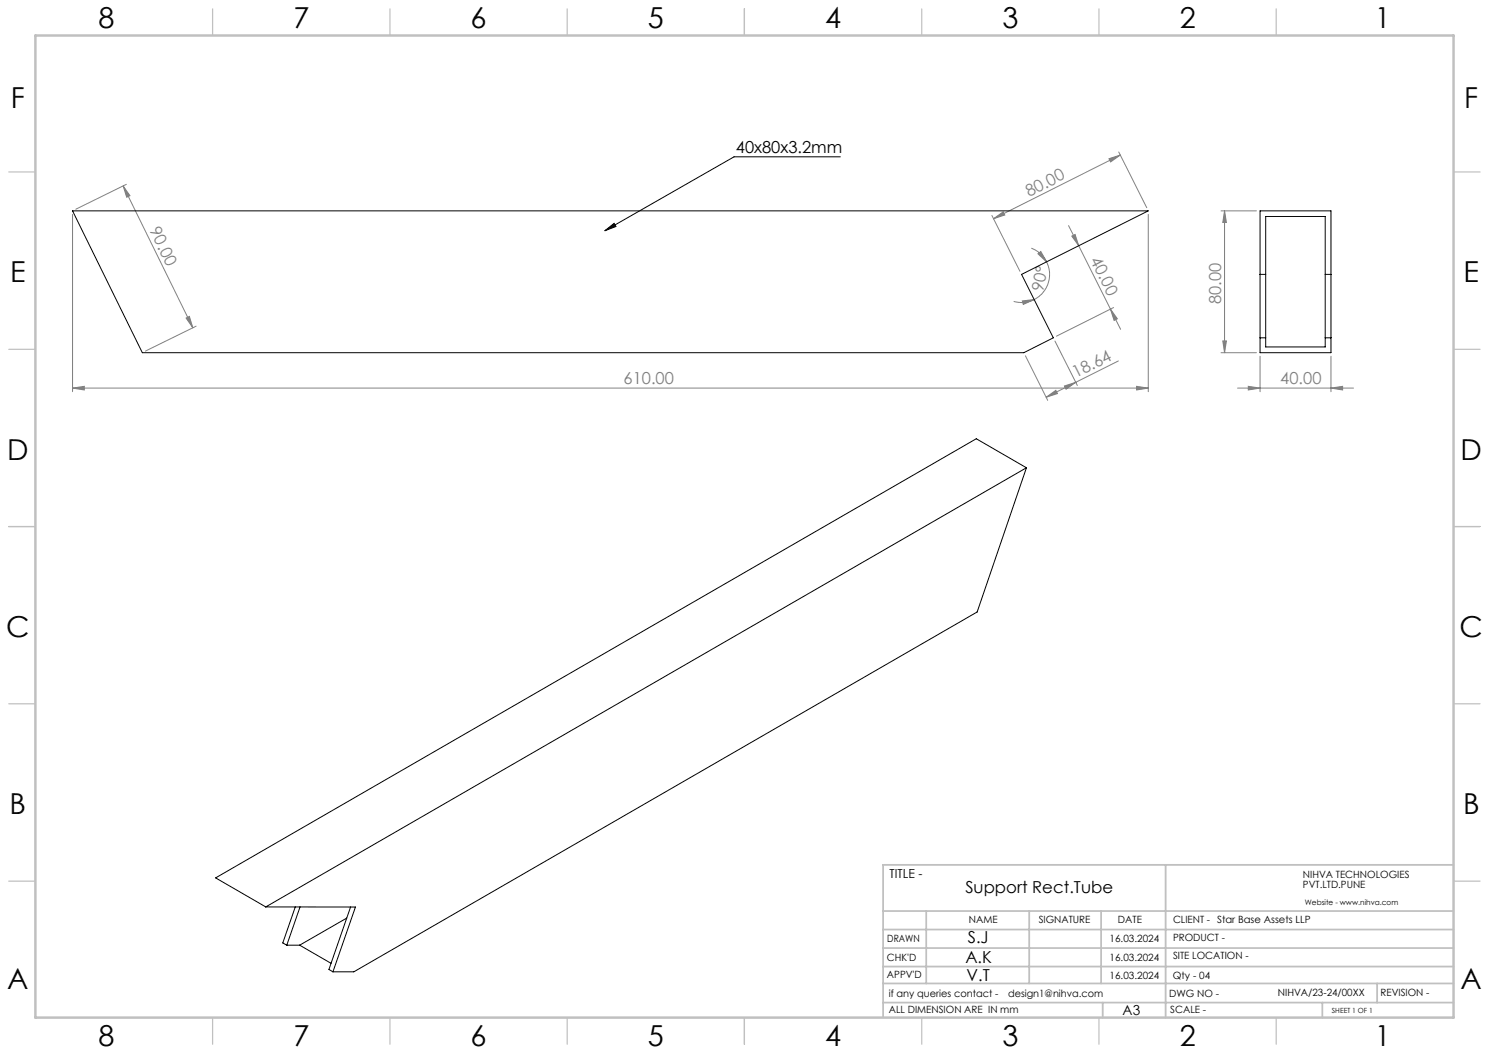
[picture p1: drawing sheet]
<svg xmlns="http://www.w3.org/2000/svg" width="420mm" height="297mm" viewBox="0 0 420 297" stroke-linecap="round" stroke-linejoin="round" font-family="sans-serif">
<path d="M237 44.2h-30l-36.4 20.9M170.6 65.1l2.6-2.1 .5 .9z" fill="none" stroke="#000" stroke-width=".28"/>
<g fill="none" stroke="#808080" stroke-width=".28">
<path d="M34.7 52.5l19.7 40M34.7 52.5l2 2.7-1 .4zM35.6 52l-14.2 7M312.8 44.8l3.2-1.1-2.7 2zM315.6 42.9l7.9 15.7M316 43.7l-35.8 18M344.4 59.5h10M345.4 59.5l.5 3.3h-1zM345.4 59.5v40M20.5 60.5v50M279.8 60.8l7.9 15.7M280.2 61.7l2.8-1.9 .4 .8z"/>
<path d="M290.9 70l2.5 1.5 1.2 1.3 .6 1.1M292.8 71.6l.8-.7 1.6 3zM295.2 73.9a7.9 7.9 0 0 1-3.5 10.6M301.4 63.6l2.9 5.7M302.3 66.6l.9-.5 1.1 3.2zM304.3 69.3l8.9 17.9M323.9 60.5v50M52.5 89.7l.9-.5 1 3.3zM55.3 92l-14.3 7M288.4 84.9l3.3-.4-3.1 1.4zM291.7 84.5l-2.8 .8-3-.3M297.6 96.2l6.3 12.5"/>
<path d="M313.2 87.2l2.9 5.7M313.2 87.2l2 2.7-.9 .5zM314.1 86.7l-16.1 8.1M344.4 99.5h10M344.9 96.2h1l-.5 3.3zM20.5 109.5l3.3-.5v1zM20.5 109.5h303.4M289.2 100.4l6.3 12.5M295.1 112l2.7-1.9 .5 .9zM300.2 108.9l3.2-1.1-2.7 2zM315.5 101.8l-20.4 10.2M320.6 109l3.3 .5-3.3 .5z"/>
<path d="M349.1 109.5h32.7M352.1 109l3.3 .5-3.3 .5zM355.4 100.5v10M375.4 109.5l3.3-.5v1zM375.4 100.5v10"/>
</g>
<g fill="none" stroke="#c0c0c0" stroke-width=".35">
<path d="M60 2.5v7.5M110 2.5v7.5M160 2.5v7.5M210 2.5v7.5M260 2.5v7.5M310 2.5v7.5M360 2.5v7.5M2.5 48.5h7.5M410 48.5h7.5M2.5 98.5h7.5M410 98.5h7.5M2.5 148.5h7.5"/>
<path d="M410 148.5h7.5M2.5 198.5h7.5M410 198.5h7.5M2.5 248.5h7.5M410 248.5h7.5M60 287v7.5M110 287v7.5M160 287v7.5M210 287v7.5M260 287v7.5M310 287v7.5M360 287v7.5"/>
</g>
<g fill="none" stroke="#c0c0c0" stroke-width=".5">
<path d="M249.1 257h160.9M261.3 257v20.4M290.3 257v20.4M310.6 257v20.4M328.8 243.9v43.1M410 243.9h-160.9v43.1M249.1 272.6h160.9M249.1 267.4h160.9M249.1 262.2h160.9M249.1 277.4h160.9M388.4 277.4v5.4M249.1 282.8h160.9"/>
<path d="M311 282.8v4.2M373 282.8v4.2"/>
</g>
<path d="M10 10h400v277h-400z" fill="none" stroke="#c0c0c0" stroke-width=".7"/>
<path d="M170.6 65.1l2.6-2.1 .5 .9z" fill="#000"/>
<g fill="#808080">
<path d="M313.2 87.2l2 2.7-.9 .5zM302.3 66.6l.9-.5 1.1 3.2z"/>
<path d="M320.6 109l3.3 .5-3.3 .5zM20.5 109.5l3.3-.5v1z"/>
<path d="M375.4 109.5l3.3-.5v1zM352.1 109l3.3 .5-3.3 .5z"/>
<path d="M280.2 61.7l2.8-1.9 .4 .8zM312.8 44.8l3.2-1.1-2.7 2z"/>
<path d="M295.1 112l2.7-1.9 .5 .9zM300.2 108.9l3.2-1.1-2.7 2z"/>
<path d="M288.4 84.9l3.3-.4-3.1 1.4zM292.8 71.6l.8-.7 1.6 3z"/>
<path d="M345.4 59.5l.5 3.3h-1zM344.9 96.2h1l-.5 3.3z"/>
<path d="M34.7 52.5l2 2.7-1 .4zM52.5 89.7l.9-.5 1 3.3z"/>
</g>
<g fill="none" stroke="#000" stroke-width=".28">
<path d="M20.5 59.5h303.4l-35.8 17.9 9 17.9-8.3 4.2h-248.7zM355.4 59.5h20v40h-20zM355.4 77.4h1.6M357 61.1h16.8v36.8h-16.8zM373.8 77.4h1.6M355.4 95.3h1.6M373.8 95.3h1.6M289.5 131.9l-13.9 40.7-175.8 101.5h-5.9M289.5 131.9l-214.5 123.9M289.5 131.9l-14.1-8.1-214.6 123.8 14.2 8.2M75 255.8h25.3l-6.4 18.3M83.3 255.8l-3.5 10.2 1.1 .6"/>
<path d="M84.6 255.8l-3.7 10.8M97.8 258.9l-13.3 7.7M98.9 255.8l-6.1 17.6 1.1 .7M80.9 266.6h3.6M84.5 266.6l8.9 5.1"/>
</g>
<g font-size="8.1">
<text x="27.8" y="8">8</text>
<text x="82.8" y="8">7</text>
<text x="132.8" y="8">6</text>
<text x="182.8" y="8">5</text>
<text x="232.8" y="8">4</text>
<text x="282.8" y="8">3</text>
<text x="332.8" y="8">2</text>
<text x="387.8" y="8">1</text>
<text x="3" y="30.4">F</text>
<text x="413" y="30.4">F</text>
<text x="2.8" y="79.6">E</text>
<text x="412.8" y="79.6">E</text>
<text x="2" y="129.6">D</text>
<text x="412" y="129.6">D</text>
<text x="1.7" y="179.6">C</text>
<text x="411.7" y="179.6">C</text>
<text x="2.7" y="229.6">B</text>
<text x="412.7" y="229.6">B</text>
<text x="2" y="278.9">A</text>
<text x="412" y="278.9">A</text>
<text x="27.8" y="295">8</text>
<text x="82.8" y="295">7</text>
<text x="132.8" y="295">6</text>
<text x="182.8" y="295">5</text>
<text x="232.8" y="295">4</text>
<text x="282.8" y="295">3</text>
<text x="332.8" y="295">2</text>
<text x="387.8" y="295">1</text>
</g>
<g font-size="4.7">
<text x="207.6" y="43.2">40x80x3.2mm</text>
<text x="272.3" y="251.8">Support Rect.Tube</text>
<text x="273" y="266">S.J</text>
<text x="272.3" y="271.5">A.K</text>
<text x="272.6" y="276.8">V.T</text>
</g>
<g font-size="4.7" fill="#808080">
<text x="290.3" y="55.5" transform="rotate(-27 290.3 55.5)">80.00</text>
<text x="42" y="64.9" transform="rotate(64 42 64.9)">90.00</text>
<text x="307.4" y="73.3" transform="rotate(63 307.4 73.3)">40.00</text>
<text x="294.2" y="82.2" transform="rotate(-78 294.2 82.2)">90°</text>
<text x="344.4" y="85.9" transform="rotate(-90 344.4 85.9)">80.00</text>
<text x="303.5" y="106.7" transform="rotate(-27 303.5 106.7)">18.64</text>
<text x="175.9" y="108.4">610.00</text>
<text x="361.1" y="108.4">40.00</text>
</g>
<text font-size="3.9" x="316.7" y="286.4">A3</text>
<text font-size="3.5" x="250.9" y="247.7">TITLE -</text>
<g font-size="2.8">
<text x="367.5" y="247.7">NIHVA TECHNOLOGIES</text>
<text x="367.5" y="250.5">PVT.LTD.PUNE</text>
<text x="273.3" y="260.4">NAME</text>
<text x="293" y="260.4">SIGNATURE</text>
<text x="315.3" y="260.5">DATE</text>
<text x="330.9" y="260.5">CLIENT - Star Base Assets LLP</text>
<text x="250.3" y="265.7">DRAWN</text>
<text x="313" y="265.7">16.03.2024</text>
<text x="330.9" y="265.5">PRODUCT -</text>
<text x="250.2" y="271.1">CHK'D</text>
<text x="250.2" y="275.8">APPV'D</text>
<text x="313" y="271.1">16.03.2024</text>
<text x="330.9" y="270.6">SITE LOCATION -</text>
<text x="250.7" y="281.1">if any queries contact -</text>
<text x="284.3" y="281.1">design1@nihva.com</text>
<text x="313" y="276.1">16.03.2024</text>
<text x="329.8" y="281.3">DWG NO -</text>
<text x="330.8" y="276.1">Qty - 04</text>
<text x="360.4" y="281.1">NIHVA/23-24/00XX</text>
<text x="389.4" y="281.1">REVISION -</text>
<text x="250.7" y="285.6">ALL DIMENSION ARE IN mm</text>
<text x="330.1" y="285.7">SCALE -</text>
</g>
<text font-size="2.1" x="368.1" y="255.1">Website - www.nihva.com</text>
<text font-size="2" x="375.7" y="285.6">SHEET 1 OF 1</text>
</svg>
